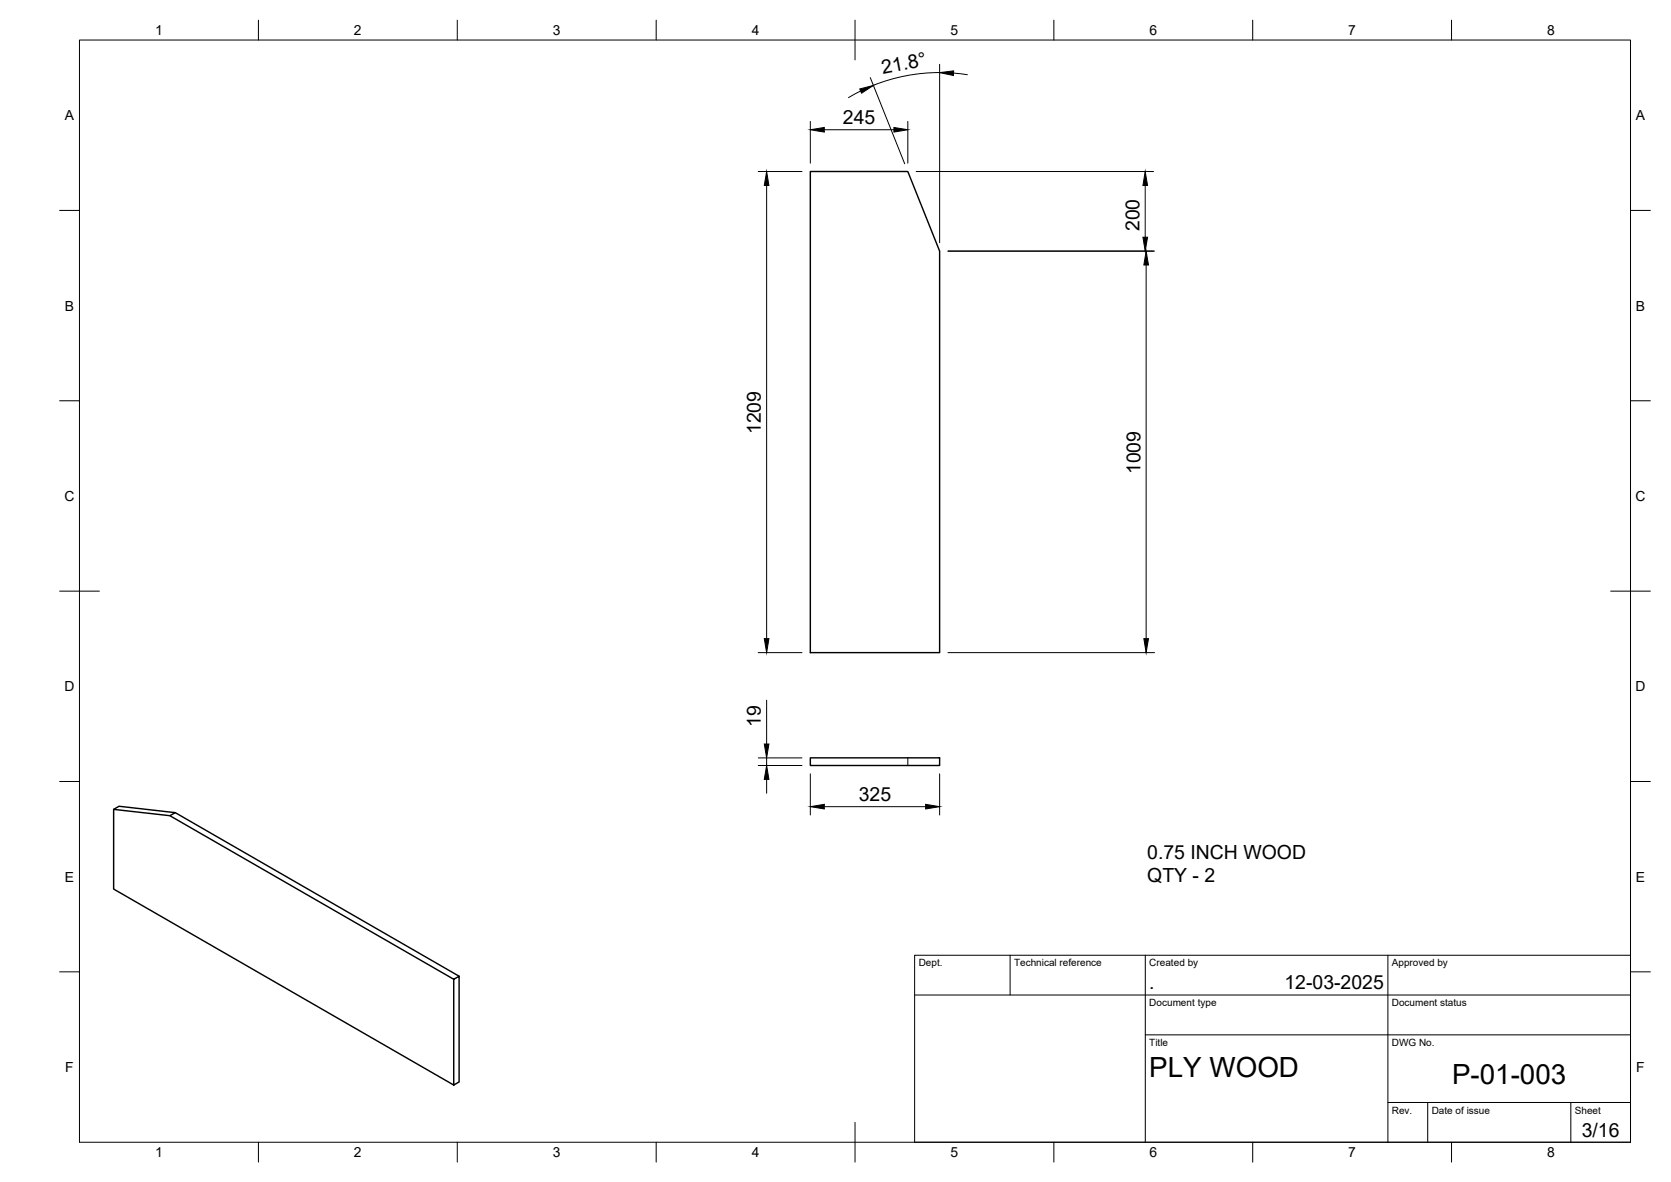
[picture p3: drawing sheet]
<svg xmlns="http://www.w3.org/2000/svg" width="420mm" height="297mm" viewBox="0 0 420 297" stroke-linecap="round" stroke-linejoin="round" font-family="sans-serif">
<!-- layer: Visible -->
<path d="M203.8 43.1h24.5l8 20v100.9h-32.5zM203.8 190.4h32.5v2h-32.5zM28.6 203.4l1.3-.8 14.2 1.6M42.7 205l1.4-.8 71.3 41.1M114.1 246.1l1.3-.8v26.6l-1.3 .8-85.5-49.3v-20l14.1 1.6 71.4 41.1v26.6" fill="none" stroke="#000" stroke-width=".36"/>
<!-- layer: Hidden -->
<path d="M228.3 190.4v2" fill="none" stroke="#000" stroke-width=".25"/>
<!-- layer: BORDER -->
<g fill="none" stroke="#000" stroke-width=".25">
<path d="M20 10.1h390v276.9h-390zM65 5.1v5M115 5.1v5M165 5.1v5M215 5.1v10M265 5.1v5M315 5.1v5M365 5.1v5M15 52.9h5M410 52.9h5M15 100.7h5M410 100.7h5"/>
<path d="M15 148.6h10M405 148.6h10M15 196.4h5M410 196.4h5M15 244.2h5M410 244.2h5M65 287v5M115 287v5M165 287v5M215 282.1v9.9M265 287v5M315 287v5"/>
<path d="M365 287v5"/>
</g>
<!-- layer: TITLEBLOCK -->
<path d="M230 240.1h180v46.9h-180zM230 250h180M254 240.1v9.9M288 240.1v46.9M349 240.1v46.9M288 260.1h122M349 277.1h61M359 277.1v9.9M395 277.1v9.9" fill="none" stroke="#000" stroke-width=".25"/>
<!-- layer: FD_Dimensions -->
<g fill="none" stroke="#000" stroke-width=".25">
<path d="M218.8 19.5l8.7 21.7M236.3 16.2v44.8M236.3 18.2a44.9 44.9 0 0 0-16.7 3.2M239.8 18.4l3.4 .4M203.8 30.5v10.5M207.3 32.6h17.5M216.4 22.9l-3.1 1.6M228.3 30.5v10.5M190.6 43.1h11.1M192.8 46.6v113.9M230.4 43.1h59.6M288 46.6v13"/>
<path d="M238.4 63.1h51.9M288.2 66.6v93.9M190.6 164h11.1M192.8 176v11M238.4 164h51.9M190.6 192.4h11.1M190.6 190.5h11.1M192.8 190.5v1.9M192.8 195.9v3.5M203.8 194.5v10.3M236.3 194.5v10.3M207.3 202.7h25.4"/>
</g>
<g fill="#000" stroke="#000" stroke-width=".25">
<path d="M236.3 18.3l3.5-.5-.1 1.2zM203.8 32.6l3.5-.6v1.2zM216.2 22.4l3.4-.9-3 1.9zM224.8 32l3.5 .6-3.5 .6zM192.8 43.1l.5 3.5h-1.1zM288 43.1l.5 3.5h-1.1zM287.4 59.6h1.1l-.5 3.5zM288.2 63.1l.6 3.5h-1.2zM192.2 160.5h1.1l-.5 3.5zM287.6 160.5h1.2l-.6 3.5zM192.8 192.4l.5 3.5h-1.1zM192.2 187h1.1l-.5 3.5z"/>
<path d="M203.8 202.7l3.5-.6v1.2zM232.7 202.1l3.6 .6-3.6 .6z"/>
</g>
<g font-size="7">
<text x="289" y="270.6">PLY WOOD</text>
<text x="365.1" y="272.3">P-01-003</text>
</g>
<g font-size="4.9">
<text x="222" y="18.7" transform="rotate(-11 222 18.7)">21.8°</text>
<text x="212" y="31.1">245</text>
<text x="286.5" y="58.1" transform="rotate(-90 286.5 58.1)">200</text>
<text x="191.3" y="109.1" transform="rotate(-90 191.3 109.1)">1209</text>
<text x="286.7" y="119.2" transform="rotate(-90 286.7 119.2)">1009</text>
<text x="191.3" y="182.6" transform="rotate(-90 191.3 182.6)">19</text>
<text x="215.9" y="201.3">325</text>
<text x="288.5" y="215.8">0.75 INCH WOOD</text>
<text x="288.5" y="221.7">QTY - 2</text>
<text x="289" y="248.5">.</text>
<text x="323" y="248.5">12-03-2025</text>
<text x="397.7" y="285.7">3/16</text>
</g>
<g font-size="3.5">
<text x="39" y="8.8">1</text>
<text x="89" y="8.8">2</text>
<text x="139" y="8.8">3</text>
<text x="189" y="8.8">4</text>
<text x="239" y="8.8">5</text>
<text x="289" y="8.8">6</text>
<text x="339" y="8.8">7</text>
<text x="389" y="8.8">8</text>
<text x="16.3" y="30.2">A</text>
<text x="411.3" y="30.2">A</text>
<text x="16.3" y="78">B</text>
<text x="411.3" y="78">B</text>
<text x="16.2" y="125.9">C</text>
<text x="411.2" y="125.9">C</text>
<text x="16.2" y="173.7">D</text>
<text x="411.2" y="173.7">D</text>
<text x="16.3" y="221.6">E</text>
<text x="411.3" y="221.6">E</text>
<text x="16.4" y="269.4">F</text>
<text x="411.4" y="269.4">F</text>
<text x="39" y="290.8">1</text>
<text x="89" y="290.8">2</text>
<text x="139" y="290.8">3</text>
<text x="189" y="290.8">4</text>
<text x="239" y="290.8">5</text>
<text x="289" y="290.8">6</text>
<text x="339" y="290.8">7</text>
<text x="389" y="290.8">8</text>
</g>
<g font-size="2.5">
<text x="231" y="242.9">Dept.</text>
<text x="255" y="242.9">Technical reference</text>
<text x="289" y="242.9">Created by</text>
<text x="350" y="242.9">Approved by</text>
<text x="289" y="252.8">Document type</text>
<text x="350" y="252.8">Document status</text>
<text x="289" y="262.9">Title</text>
<text x="350" y="262.9">DWG No.</text>
<text x="350" y="279.9">Rev.</text>
<text x="360" y="279.9">Date of issue</text>
<text x="396" y="279.9">Sheet</text>
</g>
</svg>
